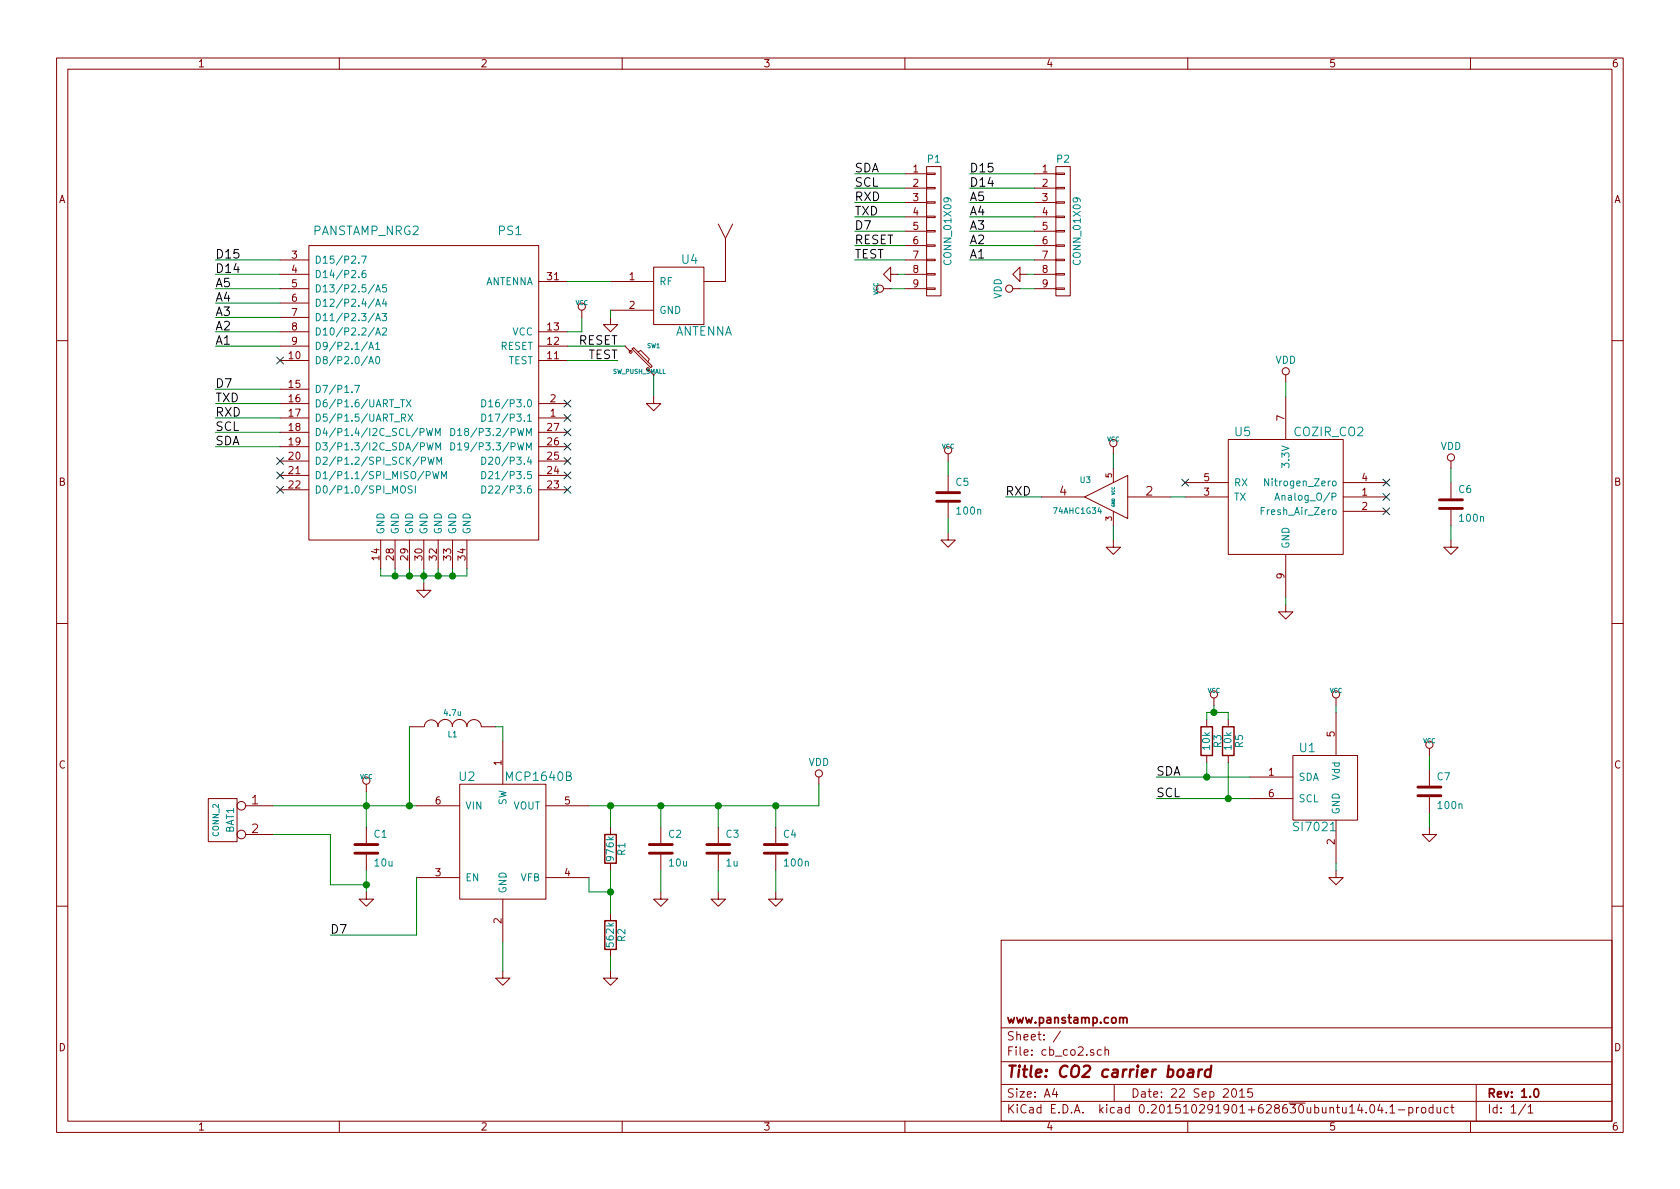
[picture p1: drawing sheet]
EESchema Schematic File Version 2
LIBS:power
LIBS:device
LIBS:transistors
LIBS:conn
LIBS:linear
LIBS:regul
LIBS:74xx
LIBS:cmos4000
LIBS:adc-dac
LIBS:memory
LIBS:xilinx
LIBS:special
LIBS:microcontrollers
LIBS:dsp
LIBS:microchip
LIBS:analog_switches
LIBS:motorola
LIBS:texas
LIBS:intel
LIBS:audio
LIBS:interface
LIBS:digital-audio
LIBS:philips
LIBS:display
LIBS:cypress
LIBS:siliconi
LIBS:opto
LIBS:atmel
LIBS:contrib
LIBS:valves
LIBS:atmega8
LIBS:atmel89cxxxx
LIBS:atmel-1
LIBS:atmel-2005
LIBS:avr
LIBS:avr-1
LIBS:avr-2
LIBS:avr-3
LIBS:avr-4
LIBS:hopf
LIBS:rfm-ash
LIBS:mycomponents
LIBS:mcp120-130
LIBS:mcp3304
LIBS:microchip_mcp2120
LIBS:microchip-mcp125x-xxx
LIBS:toshiba
LIBS:cb_co2-cache
EELAYER 25 0
EELAYER END
$Descr A4 11693 8268
encoding utf-8
Sheet 1 1
Title "CO2 carrier board"
Date "22 Sep 2015"
Rev "1.0"
Comp "www.panstamp.com"
Comment1 ""
Comment2 ""
Comment3 ""
Comment4 ""
$EndDescr
Wire Wire Line
	4550 2600 4550 2750
Wire Wire Line
	4050 2300 4050 2200
Wire Wire Line
	1900 5800 2300 5800
Wire Wire Line
	2300 5800 2300 6150
$Comp
L GND #PWR01
U 1 1
P 2550 6200
F 0 "#PWR01" H 2550 6200 30  0001 C CNN
F 1 "GND" H 2550 6130 30  0001 C CNN
F 2 "" H 2550 6200 60  0001 C CNN
F 3 "" H 2550 6200 60  0001 C CNN
	1    2550 6200
	1    0    0    -1  
$EndComp
$Comp
L C C4
U 1 1
P 5400 5900
F 0 "C4" H 5450 6000 50  0000 L CNN
F 1 "100n" H 5450 5800 50  0000 L CNN
F 2 "mysmd:SM0603S" H 5400 5900 60  0001 C CNN
F 3 "" H 5400 5900 60  0001 C CNN
	1    5400 5900
	1    0    0    -1  
$EndComp
$Comp
L C C3
U 1 1
P 5000 5900
F 0 "C3" H 5050 6000 50  0000 L CNN
F 1 "1u" H 5050 5800 50  0000 L CNN
F 2 "mysmd:SM0603S" H 5000 5900 60  0001 C CNN
F 3 "" H 5000 5900 60  0001 C CNN
	1    5000 5900
	1    0    0    -1  
$EndComp
$Comp
L SW_PUSH_SMALL SW1
U 1 1
P 4450 2500
F 0 "SW1" H 4550 2600 30  0000 C CNN
F 1 "SW_PUSH_SMALL" H 4450 2421 30  0000 C CNN
F 2 "mysmd:switch-tact-noah" H 4450 2500 60  0001 C CNN
F 3 "" H 4450 2500 60  0001 C CNN
	1    4450 2500
	1    0    0    -1  
$EndComp
$Comp
L GND #PWR02
U 1 1
P 4550 2750
F 0 "#PWR02" H 4550 2750 30  0001 C CNN
F 1 "GND" H 4550 2680 30  0001 C CNN
F 2 "" H 4550 2750 60  0001 C CNN
F 3 "" H 4550 2750 60  0001 C CNN
	1    4550 2750
	-1   0    0    -1  
$EndComp
$Comp
L CONN_2 BAT1
U 1 1
P 1550 5700
F 0 "BAT1" V 1500 5700 50  0000 C CNN
F 1 "CONN_2" V 1600 5700 40  0000 C CNN
F 2 "mymods:BAT_AA_HOLDER_02" H 1550 5700 60  0001 C CNN
F 3 "" H 1550 5700 60  0001 C CNN
	1    1550 5700
	-1   0    0    -1  
$EndComp
$Comp
L C C2
U 1 1
P 4600 5900
F 0 "C2" H 4650 6000 50  0000 L CNN
F 1 "10u" H 4650 5800 50  0000 L CNN
F 2 "mysmd:SM0603S" H 4600 5900 60  0001 C CNN
F 3 "" H 4600 5900 60  0001 C CNN
	1    4600 5900
	1    0    0    -1  
$EndComp
$Comp
L C C1
U 1 1
P 2550 5900
F 0 "C1" H 2600 6000 50  0000 L CNN
F 1 "10u" H 2600 5800 50  0000 L CNN
F 2 "mysmd:SM0603S" H 2550 5900 60  0001 C CNN
F 3 "" H 2550 5900 60  0001 C CNN
	1    2550 5900
	1    0    0    -1  
$EndComp
$Comp
L INDUCTOR L1
U 1 1
P 3150 5050
F 0 "L1" V 3100 5050 40  0000 C CNN
F 1 "4.7u" V 3250 5050 40  0000 C CNN
F 2 "Resistors_SMD:R_0805" H 3150 5050 60  0001 C CNN
F 3 "" H 3150 5050 60  0001 C CNN
	1    3150 5050
	0    -1   -1   0   
$EndComp
$Comp
L GND #PWR03
U 1 1
P 4600 6200
F 0 "#PWR03" H 4600 6200 30  0001 C CNN
F 1 "GND" H 4600 6130 30  0001 C CNN
F 2 "" H 4600 6200 60  0001 C CNN
F 3 "" H 4600 6200 60  0001 C CNN
	1    4600 6200
	1    0    0    -1  
$EndComp
Text Label 4300 2400 2    60   ~ 0
RESET
$Comp
L R R1
U 1 1
P 4250 5900
F 0 "R1" V 4330 5900 50  0000 C CNN
F 1 "976k" V 4250 5900 50  0000 C CNN
F 2 "mysmd:SM0603S" H 4250 5900 60  0001 C CNN
F 3 "" H 4250 5900 60  0001 C CNN
	1    4250 5900
	1    0    0    -1  
$EndComp
Text Label 1500 2900 0    60   ~ 0
RXD
Text Label 1500 2800 0    60   ~ 0
TXD
$Comp
L GND #PWR04
U 1 1
P 2950 4050
F 0 "#PWR04" H 2950 4050 30  0001 C CNN
F 1 "GND" H 2950 3980 30  0001 C CNN
F 2 "" H 2950 4050 60  0001 C CNN
F 3 "" H 2950 4050 60  0001 C CNN
	1    2950 4050
	-1   0    0    -1  
$EndComp
$Comp
L COZIR_CO2 U5
U 1 1
P 8950 3450
F 0 "U5" H 8650 3900 60  0000 C CNN
F 1 "COZIR_CO2" H 9250 3900 60  0000 C CNN
F 2 "mymods:COZIR_AS" H 9050 3450 60  0001 C CNN
F 3 "" H 9050 3450 60  0000 C CNN
	1    8950 3450
	1    0    0    -1  
$EndComp
$Comp
L GND #PWR05
U 1 1
P 8950 4200
F 0 "#PWR05" H 8950 4200 30  0001 C CNN
F 1 "GND" H 8950 4130 30  0001 C CNN
F 2 "" H 8950 4200 60  0001 C CNN
F 3 "" H 8950 4200 60  0001 C CNN
	1    8950 4200
	1    0    0    -1  
$EndComp
Wire Wire Line
	8950 4150 8950 4200
Wire Wire Line
	8950 2650 8950 2750
$Comp
L VCC #PWR06
U 1 1
P 4050 2200
F 0 "#PWR06" H 4050 2300 30  0001 C CNN
F 1 "VCC" H 4050 2300 30  0000 C CNN
F 2 "" H 4050 2200 60  0000 C CNN
F 3 "" H 4050 2200 60  0000 C CNN
	1    4050 2200
	1    0    0    -1  
$EndComp
Wire Wire Line
	1900 5600 2900 5600
$Comp
L MCP1640B U2
U 1 1
P 3500 5750
F 0 "U2" H 3250 6100 60  0000 C CNN
F 1 "MCP1640B" H 3750 6100 60  0000 C CNN
F 2 "Housings_SOT-23_SOT-143_TSOT-6:SOT-23-6" H 3500 5750 60  0001 C CNN
F 3 "" H 3500 5750 60  0000 C CNN
	1    3500 5750
	1    0    0    -1  
$EndComp
Wire Wire Line
	2900 6100 2900 6500
Wire Wire Line
	2900 6500 2300 6500
Text Label 2300 6500 0    60   ~ 0
D7
Wire Wire Line
	3500 5150 3500 5050
Wire Wire Line
	3500 5050 3450 5050
Wire Wire Line
	2850 5600 2850 5050
Connection ~ 2850 5600
$Comp
L R R2
U 1 1
P 4250 6500
F 0 "R2" V 4330 6500 50  0000 C CNN
F 1 "562k" V 4250 6500 50  0000 C CNN
F 2 "mysmd:SM0603S" H 4250 6500 60  0001 C CNN
F 3 "" H 4250 6500 60  0001 C CNN
	1    4250 6500
	1    0    0    -1  
$EndComp
$Comp
L GND #PWR07
U 1 1
P 3500 6750
F 0 "#PWR07" H 3500 6750 30  0001 C CNN
F 1 "GND" H 3500 6680 30  0001 C CNN
F 2 "" H 3500 6750 60  0001 C CNN
F 3 "" H 3500 6750 60  0001 C CNN
	1    3500 6750
	1    0    0    -1  
$EndComp
$Comp
L GND #PWR08
U 1 1
P 4250 6750
F 0 "#PWR08" H 4250 6750 30  0001 C CNN
F 1 "GND" H 4250 6680 30  0001 C CNN
F 2 "" H 4250 6750 60  0001 C CNN
F 3 "" H 4250 6750 60  0001 C CNN
	1    4250 6750
	1    0    0    -1  
$EndComp
Wire Wire Line
	3500 6550 3500 6750
Wire Wire Line
	2550 5500 2550 5750
Connection ~ 2550 5600
Wire Wire Line
	2550 6050 2550 6200
Wire Wire Line
	2300 6150 2550 6150
Connection ~ 2550 6150
Wire Wire Line
	4250 6050 4250 6350
Wire Wire Line
	4100 6100 4100 6200
Wire Wire Line
	4100 6200 4250 6200
Connection ~ 4250 6200
Wire Wire Line
	4100 5600 5700 5600
Wire Wire Line
	4600 5600 4600 5750
Wire Wire Line
	4250 5600 4250 5750
Connection ~ 4250 5600
Wire Wire Line
	4600 6050 4600 6200
Wire Wire Line
	5700 5600 5700 5450
Connection ~ 4600 5600
Wire Wire Line
	5000 5600 5000 5750
Connection ~ 5000 5600
Wire Wire Line
	5400 5600 5400 5750
Connection ~ 5400 5600
$Comp
L GND #PWR09
U 1 1
P 5000 6200
F 0 "#PWR09" H 5000 6200 30  0001 C CNN
F 1 "GND" H 5000 6130 30  0001 C CNN
F 2 "" H 5000 6200 60  0001 C CNN
F 3 "" H 5000 6200 60  0001 C CNN
	1    5000 6200
	1    0    0    -1  
$EndComp
$Comp
L GND #PWR010
U 1 1
P 5400 6200
F 0 "#PWR010" H 5400 6200 30  0001 C CNN
F 1 "GND" H 5400 6130 30  0001 C CNN
F 2 "" H 5400 6200 60  0001 C CNN
F 3 "" H 5400 6200 60  0001 C CNN
	1    5400 6200
	1    0    0    -1  
$EndComp
Wire Wire Line
	5400 6050 5400 6200
Wire Wire Line
	5000 6050 5000 6200
NoConn ~ 9650 3350
NoConn ~ 9650 3450
NoConn ~ 9650 3550
$Comp
L C C6
U 1 1
P 10100 3500
F 0 "C6" H 10150 3600 50  0000 L CNN
F 1 "100n" H 10150 3400 50  0000 L CNN
F 2 "mysmd:SM0603S" H 10100 3500 60  0001 C CNN
F 3 "" H 10100 3500 60  0001 C CNN
	1    10100 3500
	1    0    0    -1  
$EndComp
$Comp
L GND #PWR011
U 1 1
P 10100 3750
F 0 "#PWR011" H 10100 3750 30  0001 C CNN
F 1 "GND" H 10100 3680 30  0001 C CNN
F 2 "" H 10100 3750 60  0001 C CNN
F 3 "" H 10100 3750 60  0001 C CNN
	1    10100 3750
	1    0    0    -1  
$EndComp
Wire Wire Line
	10100 3650 10100 3750
$Comp
L C C7
U 1 1
P 9950 5500
F 0 "C7" H 10000 5600 50  0000 L CNN
F 1 "100n" H 10000 5400 50  0000 L CNN
F 2 "mysmd:SM0603S" H 9950 5500 60  0001 C CNN
F 3 "" H 9950 5500 60  0001 C CNN
	1    9950 5500
	1    0    0    -1  
$EndComp
Wire Wire Line
	9950 5350 9950 5250
$Comp
L GND #PWR012
U 1 1
P 9950 5750
F 0 "#PWR012" H 9950 5750 30  0001 C CNN
F 1 "GND" H 9950 5680 30  0001 C CNN
F 2 "" H 9950 5750 60  0001 C CNN
F 3 "" H 9950 5750 60  0001 C CNN
	1    9950 5750
	1    0    0    -1  
$EndComp
Wire Wire Line
	9950 5650 9950 5750
Wire Wire Line
	3950 2400 4350 2400
$Comp
L PANSTAMP_NRG2 PS1
U 1 1
P 2950 2700
F 0 "PS1" H 3550 3800 60  0000 C CNN
F 1 "PANSTAMP_NRG2" H 2550 3800 60  0000 C CNN
F 2 "mysmd:PANSTAMP_2" H 3000 3100 60  0001 C CNN
F 3 "" H 3000 3100 60  0000 C CNN
	1    2950 2700
	1    0    0    -1  
$EndComp
Wire Wire Line
	3950 2300 4050 2300
Wire Wire Line
	3950 2500 4300 2500
Text Label 4300 2500 2    60   ~ 0
TEST
Wire Wire Line
	1950 2800 1500 2800
Wire Wire Line
	1950 2900 1500 2900
Wire Wire Line
	2650 3950 2650 4000
Wire Wire Line
	2650 4000 3250 4000
Wire Wire Line
	3250 4000 3250 3950
Wire Wire Line
	3150 3950 3150 4000
Connection ~ 3150 4000
Wire Wire Line
	3050 3950 3050 4000
Connection ~ 3050 4000
Wire Wire Line
	2950 3950 2950 4050
Connection ~ 2950 4000
Wire Wire Line
	2850 3950 2850 4000
Connection ~ 2850 4000
Wire Wire Line
	2750 3950 2750 4000
Connection ~ 2750 4000
$Comp
L SI7021 U1
U 1 1
P 9250 5500
F 0 "U1" H 9100 5800 60  0000 C CNN
F 1 "SI7021" H 9150 5250 60  0000 C CNN
F 2 "mysmd:DFN-6" H 9300 5450 60  0001 C CNN
F 3 "" H 9300 5450 60  0000 C CNN
	1    9250 5500
	1    0    0    -1  
$EndComp
$Comp
L VDD #PWR013
U 1 1
P 8950 2650
F 0 "#PWR013" H 8950 2500 50  0001 C CNN
F 1 "VDD" H 8950 2800 50  0000 C CNN
F 2 "" H 8950 2650 60  0000 C CNN
F 3 "" H 8950 2650 60  0000 C CNN
	1    8950 2650
	1    0    0    -1  
$EndComp
Wire Wire Line
	10100 3350 10100 3250
$Comp
L VDD #PWR014
U 1 1
P 10100 3250
F 0 "#PWR014" H 10100 3100 50  0001 C CNN
F 1 "VDD" H 10100 3400 50  0000 C CNN
F 2 "" H 10100 3250 60  0000 C CNN
F 3 "" H 10100 3250 60  0000 C CNN
	1    10100 3250
	1    0    0    -1  
$EndComp
Wire Wire Line
	9300 4900 9300 4950
$Comp
L GND #PWR015
U 1 1
P 9300 6050
F 0 "#PWR015" H 9300 6050 30  0001 C CNN
F 1 "GND" H 9300 5980 30  0001 C CNN
F 2 "" H 9300 6050 60  0001 C CNN
F 3 "" H 9300 6050 60  0001 C CNN
	1    9300 6050
	1    0    0    -1  
$EndComp
Wire Wire Line
	9300 6050 9300 6000
Wire Wire Line
	8050 5400 8700 5400
Wire Wire Line
	8050 5550 8700 5550
Wire Wire Line
	1950 3000 1500 3000
Wire Wire Line
	1950 3100 1500 3100
Text Label 1500 3000 0    60   ~ 0
SCL
Text Label 1500 3100 0    60   ~ 0
SDA
Text Label 8050 5550 0    60   ~ 0
SCL
Text Label 8050 5400 0    60   ~ 0
SDA
Text Label 7000 3450 0    60   ~ 0
RXD
Wire Wire Line
	4250 6650 4250 6750
Wire Wire Line
	1950 2700 1500 2700
Text Label 1500 2700 0    60   ~ 0
D7
$Comp
L CONN_01X09 P1
U 1 1
P 6500 1600
F 0 "P1" H 6500 2100 50  0000 C CNN
F 1 "CONN_01X09" V 6600 1600 50  0000 C CNN
F 2 "Pin_Headers:Pin_Header_Straight_1x09" H 6500 1600 60  0001 C CNN
F 3 "" H 6500 1600 60  0000 C CNN
	1    6500 1600
	1    0    0    -1  
$EndComp
$Comp
L VDD #PWR016
U 1 1
P 5700 5450
F 0 "#PWR016" H 5700 5300 50  0001 C CNN
F 1 "VDD" H 5700 5600 50  0000 C CNN
F 2 "" H 5700 5450 60  0000 C CNN
F 3 "" H 5700 5450 60  0000 C CNN
	1    5700 5450
	1    0    0    -1  
$EndComp
$Comp
L VCC #PWR017
U 1 1
P 6200 2000
F 0 "#PWR017" H 6200 2100 30  0001 C CNN
F 1 "VCC" H 6200 2100 30  0000 C CNN
F 2 "" H 6200 2000 60  0000 C CNN
F 3 "" H 6200 2000 60  0000 C CNN
	1    6200 2000
	0    -1   -1   0   
$EndComp
Wire Wire Line
	6300 2000 6200 2000
$Comp
L GND #PWR018
U 1 1
P 6250 1900
F 0 "#PWR018" H 6250 1900 30  0001 C CNN
F 1 "GND" H 6250 1830 30  0001 C CNN
F 2 "" H 6250 1900 60  0001 C CNN
F 3 "" H 6250 1900 60  0001 C CNN
	1    6250 1900
	0    1    -1   0   
$EndComp
Wire Wire Line
	6300 1900 6250 1900
Wire Wire Line
	6300 1800 5950 1800
Wire Wire Line
	6300 1700 5950 1700
Wire Wire Line
	6300 1500 5950 1500
Wire Wire Line
	6300 1400 5950 1400
Text Label 5950 1800 0    60   ~ 0
TEST
Text Label 5950 1700 0    60   ~ 0
RESET
Text Label 5950 1500 0    60   ~ 0
TXD
Text Label 5950 1400 0    60   ~ 0
RXD
Wire Wire Line
	6300 1600 5950 1600
Text Label 5950 1600 0    60   ~ 0
D7
Wire Wire Line
	6300 1300 5950 1300
Wire Wire Line
	6300 1200 5950 1200
Text Label 5950 1300 0    60   ~ 0
SCL
Text Label 5950 1200 0    60   ~ 0
SDA
$Comp
L CONN_01X09 P2
U 1 1
P 7400 1600
F 0 "P2" H 7400 2100 50  0000 C CNN
F 1 "CONN_01X09" V 7500 1600 50  0000 C CNN
F 2 "Pin_Headers:Pin_Header_Straight_1x09" H 7400 1600 60  0001 C CNN
F 3 "" H 7400 1600 60  0000 C CNN
	1    7400 1600
	1    0    0    -1  
$EndComp
Wire Wire Line
	7200 2000 7100 2000
$Comp
L GND #PWR019
U 1 1
P 7150 1900
F 0 "#PWR019" H 7150 1900 30  0001 C CNN
F 1 "GND" H 7150 1830 30  0001 C CNN
F 2 "" H 7150 1900 60  0001 C CNN
F 3 "" H 7150 1900 60  0001 C CNN
	1    7150 1900
	0    1    -1   0   
$EndComp
Wire Wire Line
	7200 1900 7150 1900
$Comp
L VDD #PWR020
U 1 1
P 7100 2000
F 0 "#PWR020" H 7100 1850 50  0001 C CNN
F 1 "VDD" H 7100 2150 50  0000 C CNN
F 2 "" H 7100 2000 60  0000 C CNN
F 3 "" H 7100 2000 60  0000 C CNN
	1    7100 2000
	0    -1   -1   0   
$EndComp
Wire Wire Line
	1950 2400 1500 2400
Wire Wire Line
	1950 2300 1500 2300
Wire Wire Line
	1950 2200 1500 2200
Wire Wire Line
	1950 2100 1500 2100
Wire Wire Line
	1950 2000 1500 2000
Wire Wire Line
	1950 1900 1500 1900
Text Label 1500 2400 0    60   ~ 0
A1
Text Label 1500 2300 0    60   ~ 0
A2
Text Label 1500 2200 0    60   ~ 0
A3
Text Label 1500 2100 0    60   ~ 0
A4
Text Label 1500 2000 0    60   ~ 0
A5
Text Label 1500 1900 0    60   ~ 0
D14
Wire Wire Line
	7200 1800 6750 1800
Wire Wire Line
	7200 1700 6750 1700
Wire Wire Line
	7200 1600 6750 1600
Wire Wire Line
	7200 1500 6750 1500
Wire Wire Line
	7200 1400 6750 1400
Wire Wire Line
	7200 1300 6750 1300
Text Label 6750 1800 0    60   ~ 0
A1
Text Label 6750 1700 0    60   ~ 0
A2
Text Label 6750 1600 0    60   ~ 0
A3
Text Label 6750 1500 0    60   ~ 0
A4
Text Label 6750 1400 0    60   ~ 0
A5
Text Label 6750 1300 0    60   ~ 0
D14
$Comp
L R R5
U 1 1
P 8550 5150
F 0 "R5" V 8630 5150 50  0000 C CNN
F 1 "10k" V 8550 5150 50  0000 C CNN
F 2 "mysmd:SM0603S" H 8550 5150 60  0001 C CNN
F 3 "" H 8550 5150 60  0001 C CNN
	1    8550 5150
	1    0    0    -1  
$EndComp
$Comp
L R R3
U 1 1
P 8400 5150
F 0 "R3" V 8480 5150 50  0000 C CNN
F 1 "10k" V 8400 5150 50  0000 C CNN
F 2 "mysmd:SM0603S" H 8400 5150 60  0001 C CNN
F 3 "" H 8400 5150 60  0001 C CNN
	1    8400 5150
	1    0    0    -1  
$EndComp
Wire Wire Line
	8550 5300 8550 5550
Connection ~ 8550 5550
Wire Wire Line
	8400 5300 8400 5400
Connection ~ 8400 5400
Wire Wire Line
	8400 5000 8400 4950
Wire Wire Line
	8400 4950 8550 4950
Wire Wire Line
	8550 4950 8550 5000
Wire Wire Line
	8450 4900 8450 4950
Connection ~ 8450 4950
$Comp
L 74AHC1G34 U3
U 1 1
P 7700 3450
F 0 "U3" H 7845 3565 40  0000 C CNN
F 1 "74AHC1G34" H 7900 3350 40  0000 C CNN
F 2 "Housings_SOT-23_SOT-143_TSOT-6:SOT-23-5" H 7795 3315 30  0001 C CNN
F 3 "" H 7845 3565 60  0000 C CNN
	1    7700 3450
	-1   0    0    -1  
$EndComp
Wire Wire Line
	7250 3450 7000 3450
$Comp
L VCC #PWR021
U 1 1
P 7750 3150
F 0 "#PWR021" H 7750 3250 30  0001 C CNN
F 1 "VCC" H 7750 3250 30  0000 C CNN
F 2 "" H 7750 3150 60  0000 C CNN
F 3 "" H 7750 3150 60  0000 C CNN
	1    7750 3150
	1    0    0    -1  
$EndComp
Wire Wire Line
	7750 3150 7750 3250
$Comp
L GND #PWR022
U 1 1
P 7750 3750
F 0 "#PWR022" H 7750 3750 30  0001 C CNN
F 1 "GND" H 7750 3680 30  0001 C CNN
F 2 "" H 7750 3750 60  0001 C CNN
F 3 "" H 7750 3750 60  0001 C CNN
	1    7750 3750
	1    0    0    -1  
$EndComp
Wire Wire Line
	7750 3650 7750 3750
$Comp
L VCC #PWR023
U 1 1
P 2550 5500
F 0 "#PWR023" H 2550 5600 30  0001 C CNN
F 1 "VCC" H 2550 5600 30  0000 C CNN
F 2 "" H 2550 5500 60  0000 C CNN
F 3 "" H 2550 5500 60  0000 C CNN
	1    2550 5500
	1    0    0    -1  
$EndComp
$Comp
L C C5
U 1 1
P 6600 3450
F 0 "C5" H 6650 3550 50  0000 L CNN
F 1 "100n" H 6650 3350 50  0000 L CNN
F 2 "mysmd:SM0603S" H 6600 3450 60  0001 C CNN
F 3 "" H 6600 3450 60  0001 C CNN
	1    6600 3450
	1    0    0    -1  
$EndComp
$Comp
L GND #PWR024
U 1 1
P 6600 3700
F 0 "#PWR024" H 6600 3700 30  0001 C CNN
F 1 "GND" H 6600 3630 30  0001 C CNN
F 2 "" H 6600 3700 60  0001 C CNN
F 3 "" H 6600 3700 60  0001 C CNN
	1    6600 3700
	1    0    0    -1  
$EndComp
Wire Wire Line
	6600 3600 6600 3700
Wire Wire Line
	6600 3300 6600 3200
$Comp
L VCC #PWR025
U 1 1
P 6600 3200
F 0 "#PWR025" H 6600 3300 30  0001 C CNN
F 1 "VCC" H 6600 3300 30  0000 C CNN
F 2 "" H 6600 3200 60  0000 C CNN
F 3 "" H 6600 3200 60  0000 C CNN
	1    6600 3200
	1    0    0    -1  
$EndComp
$Comp
L VCC #PWR026
U 1 1
P 8450 4900
F 0 "#PWR026" H 8450 5000 30  0001 C CNN
F 1 "VCC" H 8450 5000 30  0000 C CNN
F 2 "" H 8450 4900 60  0000 C CNN
F 3 "" H 8450 4900 60  0000 C CNN
	1    8450 4900
	1    0    0    -1  
$EndComp
$Comp
L VCC #PWR027
U 1 1
P 9300 4900
F 0 "#PWR027" H 9300 5000 30  0001 C CNN
F 1 "VCC" H 9300 5000 30  0000 C CNN
F 2 "" H 9300 4900 60  0000 C CNN
F 3 "" H 9300 4900 60  0000 C CNN
	1    9300 4900
	1    0    0    -1  
$EndComp
$Comp
L VCC #PWR028
U 1 1
P 9950 5250
F 0 "#PWR028" H 9950 5350 30  0001 C CNN
F 1 "VCC" H 9950 5350 30  0000 C CNN
F 2 "" H 9950 5250 60  0000 C CNN
F 3 "" H 9950 5250 60  0000 C CNN
	1    9950 5250
	1    0    0    -1  
$EndComp
$Comp
L ANTENNA U4
U 1 1
P 4700 2050
F 0 "U4" H 4800 2300 60  0000 C CNN
F 1 "ANTENNA" H 4900 1800 60  0000 C CNN
F 2 "SMA_RightAngle_Tyco" H 4700 2050 60  0001 C CNN
F 3 "" H 4700 2050 60  0000 C CNN
	1    4700 2050
	1    0    0    -1  
$EndComp
Wire Wire Line
	3950 1950 4250 1950
$Comp
L GND #PWR029
U 1 1
P 4250 2200
F 0 "#PWR029" H 4250 2200 30  0001 C CNN
F 1 "GND" H 4250 2130 30  0001 C CNN
F 2 "" H 4250 2200 60  0001 C CNN
F 3 "" H 4250 2200 60  0001 C CNN
	1    4250 2200
	-1   0    0    -1  
$EndComp
Wire Wire Line
	4250 2200 4250 2150
Wire Wire Line
	8250 3450 8150 3450
NoConn ~ 8250 3350
Wire Wire Line
	7200 1200 6750 1200
Text Label 6750 1200 0    60   ~ 0
D15
Text Label 1500 1800 0    60   ~ 0
D15
Wire Wire Line
	1950 1800 1500 1800
NoConn ~ 1950 2500
NoConn ~ 3950 2800
NoConn ~ 3950 2900
NoConn ~ 3950 3000
NoConn ~ 3950 3100
NoConn ~ 3950 3200
NoConn ~ 3950 3300
NoConn ~ 3950 3400
NoConn ~ 1950 3400
NoConn ~ 1950 3300
NoConn ~ 1950 3200
$EndSCHEMATC
